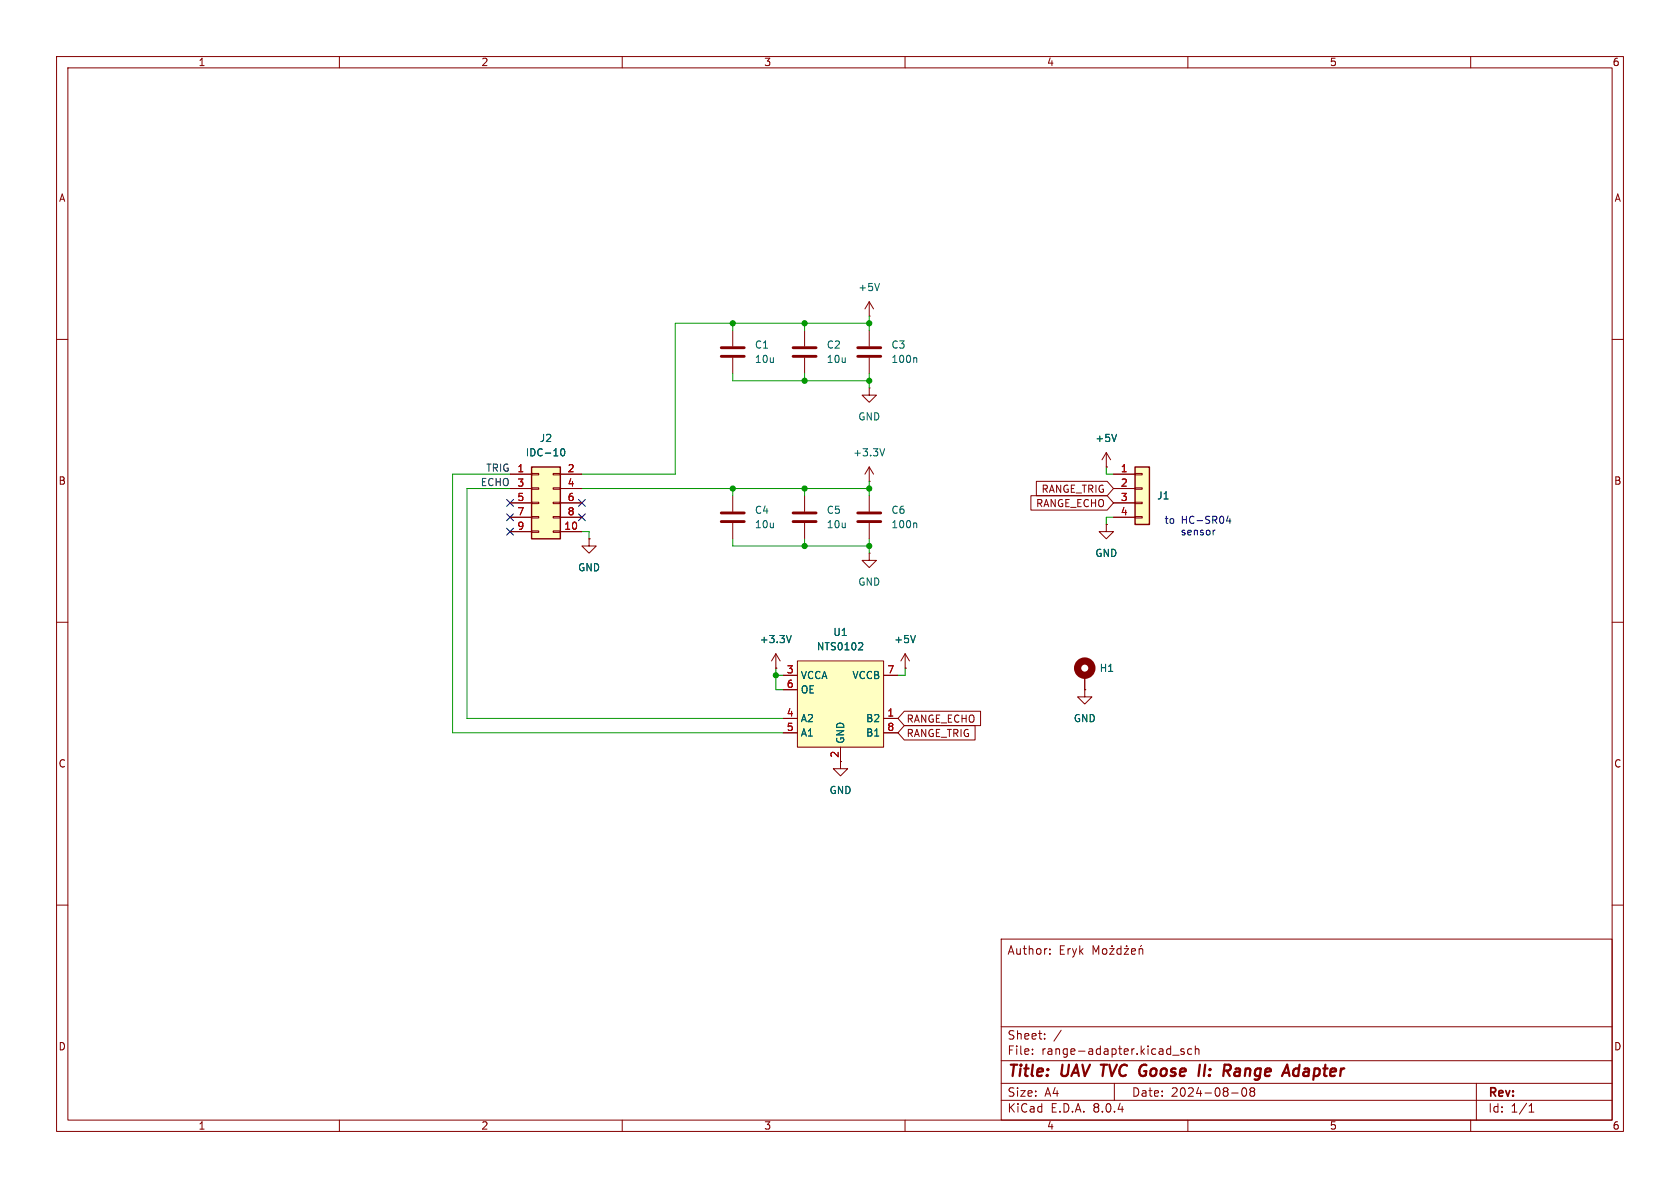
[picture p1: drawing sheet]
(kicad_sch
 (version 20231120)
 (generator "eeschema")
 (generator_version "8.0")
 (paper "A4")
 (title_block
  (title "UAV TVC Goose II: Range Adapter")
  (date "2024-08-08")
  (comment 4 "Author: Eryk Możdżeń"))
 (lib_symbols
  (symbol "Connector_Generic:Conn_01x04"
   (pin_names
    (offset 1.016) hide) (exclude_from_sim no) (in_bom yes) (on_board yes)
   (property "Reference" "J" (at 0 5.08 0) (effects (font (size 1.27 1.27))))
   (property "Value" "Conn_01x04" (at 0 -7.62 0) (effects (font (size 1.27 1.27))))
   (property "Footprint" "" (at 0 0 0) (effects (font (size 1.27 1.27)) (hide yes)))
   (property "Datasheet" "~" (at 0 0 0) (effects (font (size 1.27 1.27)) (hide yes)))
   (property "Description" "Generic connector, single row, 01x04, script generated (kicad-library-utils/schlib/autogen/connector/)" (at 0 0 0) (effects (font (size 1.27 1.27)) (hide yes)))
   (symbol "Conn_01x04_1_1"
    (rectangle (start -1.27 -4.953) (end 0 -5.207) (stroke (width 0.1524) (type default)) (fill (type none)))
    (rectangle (start -1.27 -2.413) (end 0 -2.667) (stroke (width 0.1524) (type default)) (fill (type none)))
    (rectangle (start -1.27 0.127) (end 0 -0.127) (stroke (width 0.1524) (type default)) (fill (type none)))
    (rectangle (start -1.27 2.667) (end 0 2.413) (stroke (width 0.1524) (type default)) (fill (type none)))
    (rectangle (start -1.27 3.81) (end 1.27 -6.35) (stroke (width 0.254) (type default)) (fill (type background)))
    (pin passive line (at -5.08 2.54 0) (length 3.81) (name "Pin_1" (effects (font (size 1.27 1.27)))) (number "1" (effects (font (size 1.27 1.27)))))
    (pin passive line (at -5.08 0 0) (length 3.81) (name "Pin_2" (effects (font (size 1.27 1.27)))) (number "2" (effects (font (size 1.27 1.27)))))
    (pin passive line (at -5.08 -2.54 0) (length 3.81) (name "Pin_3" (effects (font (size 1.27 1.27)))) (number "3" (effects (font (size 1.27 1.27)))))
    (pin passive line (at -5.08 -5.08 0) (length 3.81) (name "Pin_4" (effects (font (size 1.27 1.27)))) (number "4" (effects (font (size 1.27 1.27)))))))
  (symbol "Connector_Generic:Conn_02x05_Odd_Even"
   (pin_names
    (offset 1.016) hide) (exclude_from_sim no) (in_bom yes) (on_board yes)
   (property "Reference" "J" (at 1.27 7.62 0) (effects (font (size 1.27 1.27))))
   (property "Value" "Conn_02x05_Odd_Even" (at 1.27 -7.62 0) (effects (font (size 1.27 1.27))))
   (property "Footprint" "" (at 0 0 0) (effects (font (size 1.27 1.27)) (hide yes)))
   (property "Datasheet" "~" (at 0 0 0) (effects (font (size 1.27 1.27)) (hide yes)))
   (property "Description" "Generic connector, double row, 02x05, odd/even pin numbering scheme (row 1 odd numbers, row 2 even numbers), script generated (kicad-library-utils/schlib/autogen/connector/)" (at 0 0 0) (effects (font (size 1.27 1.27)) (hide yes)))
   (symbol "Conn_02x05_Odd_Even_1_1"
    (rectangle (start -1.27 -4.953) (end 0 -5.207) (stroke (width 0.1524) (type default)) (fill (type none)))
    (rectangle (start -1.27 -2.413) (end 0 -2.667) (stroke (width 0.1524) (type default)) (fill (type none)))
    (rectangle (start -1.27 0.127) (end 0 -0.127) (stroke (width 0.1524) (type default)) (fill (type none)))
    (rectangle (start -1.27 2.667) (end 0 2.413) (stroke (width 0.1524) (type default)) (fill (type none)))
    (rectangle (start -1.27 5.207) (end 0 4.953) (stroke (width 0.1524) (type default)) (fill (type none)))
    (rectangle (start -1.27 6.35) (end 3.81 -6.35) (stroke (width 0.254) (type default)) (fill (type background)))
    (rectangle (start 3.81 -4.953) (end 2.54 -5.207) (stroke (width 0.1524) (type default)) (fill (type none)))
    (rectangle (start 3.81 -2.413) (end 2.54 -2.667) (stroke (width 0.1524) (type default)) (fill (type none)))
    (rectangle (start 3.81 0.127) (end 2.54 -0.127) (stroke (width 0.1524) (type default)) (fill (type none)))
    (rectangle (start 3.81 2.667) (end 2.54 2.413) (stroke (width 0.1524) (type default)) (fill (type none)))
    (rectangle (start 3.81 5.207) (end 2.54 4.953) (stroke (width 0.1524) (type default)) (fill (type none)))
    (pin passive line (at -5.08 5.08 0) (length 3.81) (name "Pin_1" (effects (font (size 1.27 1.27)))) (number "1" (effects (font (size 1.27 1.27)))))
    (pin passive line (at 7.62 -5.08 180) (length 3.81) (name "Pin_10" (effects (font (size 1.27 1.27)))) (number "10" (effects (font (size 1.27 1.27)))))
    (pin passive line (at 7.62 5.08 180) (length 3.81) (name "Pin_2" (effects (font (size 1.27 1.27)))) (number "2" (effects (font (size 1.27 1.27)))))
    (pin passive line (at -5.08 2.54 0) (length 3.81) (name "Pin_3" (effects (font (size 1.27 1.27)))) (number "3" (effects (font (size 1.27 1.27)))))
    (pin passive line (at 7.62 2.54 180) (length 3.81) (name "Pin_4" (effects (font (size 1.27 1.27)))) (number "4" (effects (font (size 1.27 1.27)))))
    (pin passive line (at -5.08 0 0) (length 3.81) (name "Pin_5" (effects (font (size 1.27 1.27)))) (number "5" (effects (font (size 1.27 1.27)))))
    (pin passive line (at 7.62 0 180) (length 3.81) (name "Pin_6" (effects (font (size 1.27 1.27)))) (number "6" (effects (font (size 1.27 1.27)))))
    (pin passive line (at -5.08 -2.54 0) (length 3.81) (name "Pin_7" (effects (font (size 1.27 1.27)))) (number "7" (effects (font (size 1.27 1.27)))))
    (pin passive line (at 7.62 -2.54 180) (length 3.81) (name "Pin_8" (effects (font (size 1.27 1.27)))) (number "8" (effects (font (size 1.27 1.27)))))
    (pin passive line (at -5.08 -5.08 0) (length 3.81) (name "Pin_9" (effects (font (size 1.27 1.27)))) (number "9" (effects (font (size 1.27 1.27)))))))
  (symbol "Device:C"
   (pin_numbers hide)
   (pin_names
    (offset 0.254)) (exclude_from_sim no) (in_bom yes) (on_board yes)
   (property "Reference" "C" (at 0.635 2.54 0) (effects (font (size 1.27 1.27)) (justify left)))
   (property "Value" "C" (at 0.635 -2.54 0) (effects (font (size 1.27 1.27)) (justify left)))
   (property "Footprint" "" (at 0.9652 -3.81 0) (effects (font (size 1.27 1.27)) (hide yes)))
   (property "Datasheet" "~" (at 0 0 0) (effects (font (size 1.27 1.27)) (hide yes)))
   (property "Description" "Unpolarized capacitor" (at 0 0 0) (effects (font (size 1.27 1.27)) (hide yes)))
   (symbol "C_0_1"
    (polyline (pts (xy -2.032 -0.762) (xy 2.032 -0.762)) (stroke (width 0.508) (type default)) (fill (type none)))
    (polyline (pts (xy -2.032 0.762) (xy 2.032 0.762)) (stroke (width 0.508) (type default)) (fill (type none))))
   (symbol "C_1_1"
    (pin passive line (at 0 3.81 270) (length 2.794) (name "~" (effects (font (size 1.27 1.27)))) (number "1" (effects (font (size 1.27 1.27)))))
    (pin passive line (at 0 -3.81 90) (length 2.794) (name "~" (effects (font (size 1.27 1.27)))) (number "2" (effects (font (size 1.27 1.27)))))))
  (symbol "Mechanical:MountingHole_Pad"
   (pin_numbers hide)
   (pin_names
    (offset 1.016) hide) (exclude_from_sim yes) (in_bom no) (on_board yes)
   (property "Reference" "H" (at 0 6.35 0) (effects (font (size 1.27 1.27))))
   (property "Value" "MountingHole_Pad" (at 0 4.445 0) (effects (font (size 1.27 1.27))))
   (property "Footprint" "" (at 0 0 0) (effects (font (size 1.27 1.27)) (hide yes)))
   (property "Datasheet" "~" (at 0 0 0) (effects (font (size 1.27 1.27)) (hide yes)))
   (property "Description" "Mounting Hole with connection" (at 0 0 0) (effects (font (size 1.27 1.27)) (hide yes)))
   (symbol "MountingHole_Pad_0_1"
    (circle (center 0 1.27) (radius 1.27) (stroke (width 1.27) (type default)) (fill (type none))))
   (symbol "MountingHole_Pad_1_1"
    (pin input line (at 0 -2.54 90) (length 2.54) (name "1" (effects (font (size 1.27 1.27)))) (number "1" (effects (font (size 1.27 1.27)))))))
  (symbol "auxiliary:NTS0102" (exclude_from_sim no) (in_bom yes) (on_board yes)
   (property "Reference" "U" (at 3.556 15.24 0) (effects (font (size 1.27 1.27))))
   (property "Value" "NTS0102" (at 4.318 12.954 0) (effects (font (size 1.27 1.27))))
   (property "Footprint" "" (at 0 0 0) (effects (font (size 1.27 1.27)) (hide yes)))
   (property "Datasheet" "" (at 0 0 0) (effects (font (size 1.27 1.27)) (hide yes)))
   (property "Description" "" (at 0 0 0) (effects (font (size 1.27 1.27)) (hide yes)))
   (symbol "NTS0102_1_1"
    (rectangle (start -7.62 10.16) (end 7.62 -5.08) (stroke (width 0) (type default)) (fill (type background)))
    (pin passive line (at 10.16 0 180) (length 2.54) (name "B2" (effects (font (size 1.27 1.27)))) (number "1" (effects (font (size 1.27 1.27)))))
    (pin passive line (at 0 -7.62 90) (length 2.54) (name "GND" (effects (font (size 1.27 1.27)))) (number "2" (effects (font (size 1.27 1.27)))))
    (pin passive line (at -10.16 7.62 0) (length 2.54) (name "VCCA" (effects (font (size 1.27 1.27)))) (number "3" (effects (font (size 1.27 1.27)))))
    (pin passive line (at -10.16 0 0) (length 2.54) (name "A2" (effects (font (size 1.27 1.27)))) (number "4" (effects (font (size 1.27 1.27)))))
    (pin passive line (at -10.16 -2.54 0) (length 2.54) (name "A1" (effects (font (size 1.27 1.27)))) (number "5" (effects (font (size 1.27 1.27)))))
    (pin passive line (at -10.16 5.08 0) (length 2.54) (name "OE" (effects (font (size 1.27 1.27)))) (number "6" (effects (font (size 1.27 1.27)))))
    (pin passive line (at 10.16 7.62 180) (length 2.54) (name "VCCB" (effects (font (size 1.27 1.27)))) (number "7" (effects (font (size 1.27 1.27)))))
    (pin passive line (at 10.16 -2.54 180) (length 2.54) (name "B1" (effects (font (size 1.27 1.27)))) (number "8" (effects (font (size 1.27 1.27)))))))
  (symbol "power:+3.3V"
   (power)
   (pin_numbers hide)
   (pin_names
    (offset 0) hide) (exclude_from_sim no) (in_bom yes) (on_board yes)
   (property "Reference" "#PWR" (at 0 -3.81 0) (effects (font (size 1.27 1.27)) (hide yes)))
   (property "Value" "+3.3V" (at 0 3.556 0) (effects (font (size 1.27 1.27))))
   (property "Footprint" "" (at 0 0 0) (effects (font (size 1.27 1.27)) (hide yes)))
   (property "Datasheet" "" (at 0 0 0) (effects (font (size 1.27 1.27)) (hide yes)))
   (property "Description" "Power symbol creates a global label with name \"+3.3V\"" (at 0 0 0) (effects (font (size 1.27 1.27)) (hide yes)))
   (symbol "+3.3V_0_1"
    (polyline (pts (xy -0.762 1.27) (xy 0 2.54)) (stroke (width 0) (type default)) (fill (type none)))
    (polyline (pts (xy 0 0) (xy 0 2.54)) (stroke (width 0) (type default)) (fill (type none)))
    (polyline (pts (xy 0 2.54) (xy 0.762 1.27)) (stroke (width 0) (type default)) (fill (type none))))
   (symbol "+3.3V_1_1"
    (pin power_in line (at 0 0 90) (length 0) (name "~" (effects (font (size 1.27 1.27)))) (number "1" (effects (font (size 1.27 1.27)))))))
  (symbol "power:+5V"
   (power)
   (pin_numbers hide)
   (pin_names
    (offset 0) hide) (exclude_from_sim no) (in_bom yes) (on_board yes)
   (property "Reference" "#PWR" (at 0 -3.81 0) (effects (font (size 1.27 1.27)) (hide yes)))
   (property "Value" "+5V" (at 0 3.556 0) (effects (font (size 1.27 1.27))))
   (property "Footprint" "" (at 0 0 0) (effects (font (size 1.27 1.27)) (hide yes)))
   (property "Datasheet" "" (at 0 0 0) (effects (font (size 1.27 1.27)) (hide yes)))
   (property "Description" "Power symbol creates a global label with name \"+5V\"" (at 0 0 0) (effects (font (size 1.27 1.27)) (hide yes)))
   (symbol "+5V_0_1"
    (polyline (pts (xy -0.762 1.27) (xy 0 2.54)) (stroke (width 0) (type default)) (fill (type none)))
    (polyline (pts (xy 0 0) (xy 0 2.54)) (stroke (width 0) (type default)) (fill (type none)))
    (polyline (pts (xy 0 2.54) (xy 0.762 1.27)) (stroke (width 0) (type default)) (fill (type none))))
   (symbol "+5V_1_1"
    (pin power_in line (at 0 0 90) (length 0) (name "~" (effects (font (size 1.27 1.27)))) (number "1" (effects (font (size 1.27 1.27)))))))
  (symbol "power:GND"
   (power)
   (pin_numbers hide)
   (pin_names
    (offset 0) hide) (exclude_from_sim no) (in_bom yes) (on_board yes)
   (property "Reference" "#PWR" (at 0 -6.35 0) (effects (font (size 1.27 1.27)) (hide yes)))
   (property "Value" "GND" (at 0 -3.81 0) (effects (font (size 1.27 1.27))))
   (property "Footprint" "" (at 0 0 0) (effects (font (size 1.27 1.27)) (hide yes)))
   (property "Datasheet" "" (at 0 0 0) (effects (font (size 1.27 1.27)) (hide yes)))
   (property "Description" "Power symbol creates a global label with name \"GND\" , ground" (at 0 0 0) (effects (font (size 1.27 1.27)) (hide yes)))
   (symbol "GND_0_1"
    (polyline (pts (xy 0 0) (xy 0 -1.27) (xy 1.27 -1.27) (xy 0 -2.54) (xy -1.27 -1.27) (xy 0 -1.27)) (stroke (width 0) (type default)) (fill (type none))))
   (symbol "GND_1_1"
    (pin power_in line (at 0 0 270) (length 0) (name "~" (effects (font (size 1.27 1.27)))) (number "1" (effects (font (size 1.27 1.27))))))))
 (junction
  (at 142.24 86.36)
  (diameter 0)
  (color 0 0 0 0))
 (junction
  (at 129.54 86.36)
  (diameter 0)
  (color 0 0 0 0))
 (junction
  (at 142.24 57.15)
  (diameter 0)
  (color 0 0 0 0))
 (junction
  (at 142.24 96.52)
  (diameter 0)
  (color 0 0 0 0))
 (junction
  (at 153.67 86.36)
  (diameter 0)
  (color 0 0 0 0))
 (junction
  (at 153.67 96.52)
  (diameter 0)
  (color 0 0 0 0))
 (junction
  (at 129.54 57.15)
  (diameter 0)
  (color 0 0 0 0))
 (junction
  (at 153.67 67.31)
  (diameter 0)
  (color 0 0 0 0))
 (junction
  (at 153.67 57.15)
  (diameter 0)
  (color 0 0 0 0))
 (junction
  (at 142.24 67.31)
  (diameter 0)
  (color 0 0 0 0))
 (junction
  (at 137.16 119.38)
  (diameter 0)
  (color 0 0 0 0))
 (no_connect
  (at 90.17 91.44))
 (no_connect
  (at 102.87 91.44))
 (no_connect
  (at 90.17 88.9))
 (no_connect
  (at 102.87 88.9))
 (no_connect
  (at 90.17 93.98))
 (wire
  (pts (xy 129.54 95.25) (xy 129.54 96.52))
  (stroke (width 0) (type default)))
 (wire
  (pts (xy 137.16 119.38) (xy 138.43 119.38))
  (stroke (width 0) (type default)))
 (wire
  (pts (xy 129.54 67.31) (xy 142.24 67.31))
  (stroke (width 0) (type default)))
 (wire
  (pts (xy 142.24 95.25) (xy 142.24 96.52))
  (stroke (width 0) (type default)))
 (wire
  (pts (xy 153.67 55.88) (xy 153.67 57.15))
  (stroke (width 0) (type default)))
 (wire
  (pts (xy 82.55 86.36) (xy 90.17 86.36))
  (stroke (width 0) (type default)))
 (wire
  (pts (xy 129.54 96.52) (xy 142.24 96.52))
  (stroke (width 0) (type default)))
 (wire
  (pts (xy 129.54 57.15) (xy 129.54 58.42))
  (stroke (width 0) (type default)))
 (wire
  (pts (xy 102.87 86.36) (xy 129.54 86.36))
  (stroke (width 0) (type default)))
 (wire
  (pts (xy 129.54 66.04) (xy 129.54 67.31))
  (stroke (width 0) (type default)))
 (wire
  (pts (xy 195.58 82.55) (xy 195.58 83.82))
  (stroke (width 0) (type default)))
 (wire
  (pts (xy 153.67 86.36) (xy 153.67 87.63))
  (stroke (width 0) (type default)))
 (wire
  (pts (xy 102.87 93.98) (xy 104.14 93.98))
  (stroke (width 0) (type default)))
 (wire
  (pts (xy 142.24 96.52) (xy 153.67 96.52))
  (stroke (width 0) (type default)))
 (wire
  (pts (xy 195.58 91.44) (xy 196.85 91.44))
  (stroke (width 0) (type default)))
 (wire
  (pts (xy 142.24 86.36) (xy 153.67 86.36))
  (stroke (width 0) (type default)))
 (wire
  (pts (xy 160.02 119.38) (xy 160.02 118.11))
  (stroke (width 0) (type default)))
 (wire
  (pts (xy 82.55 127) (xy 82.55 86.36))
  (stroke (width 0) (type default)))
 (wire
  (pts (xy 142.24 57.15) (xy 153.67 57.15))
  (stroke (width 0) (type default)))
 (wire
  (pts (xy 153.67 85.09) (xy 153.67 86.36))
  (stroke (width 0) (type default)))
 (wire
  (pts (xy 158.75 119.38) (xy 160.02 119.38))
  (stroke (width 0) (type default)))
 (wire
  (pts (xy 80.01 83.82) (xy 90.17 83.82))
  (stroke (width 0) (type default)))
 (wire
  (pts (xy 153.67 95.25) (xy 153.67 96.52))
  (stroke (width 0) (type default)))
 (wire
  (pts (xy 104.14 93.98) (xy 104.14 95.25))
  (stroke (width 0) (type default)))
 (wire
  (pts (xy 142.24 66.04) (xy 142.24 67.31))
  (stroke (width 0) (type default)))
 (wire
  (pts (xy 195.58 83.82) (xy 196.85 83.82))
  (stroke (width 0) (type default)))
 (wire
  (pts (xy 153.67 67.31) (xy 153.67 68.58))
  (stroke (width 0) (type default)))
 (wire
  (pts (xy 137.16 119.38) (xy 137.16 121.92))
  (stroke (width 0) (type default)))
 (wire
  (pts (xy 137.16 121.92) (xy 138.43 121.92))
  (stroke (width 0) (type default)))
 (wire
  (pts (xy 195.58 92.71) (xy 195.58 91.44))
  (stroke (width 0) (type default)))
 (wire
  (pts (xy 153.67 66.04) (xy 153.67 67.31))
  (stroke (width 0) (type default)))
 (wire
  (pts (xy 129.54 86.36) (xy 142.24 86.36))
  (stroke (width 0) (type default)))
 (wire
  (pts (xy 80.01 129.54) (xy 138.43 129.54))
  (stroke (width 0) (type default)))
 (wire
  (pts (xy 129.54 57.15) (xy 142.24 57.15))
  (stroke (width 0) (type default)))
 (wire
  (pts (xy 142.24 67.31) (xy 153.67 67.31))
  (stroke (width 0) (type default)))
 (wire
  (pts (xy 137.16 118.11) (xy 137.16 119.38))
  (stroke (width 0) (type default)))
 (wire
  (pts (xy 102.87 83.82) (xy 119.38 83.82))
  (stroke (width 0) (type default)))
 (wire
  (pts (xy 80.01 129.54) (xy 80.01 83.82))
  (stroke (width 0) (type default)))
 (wire
  (pts (xy 129.54 86.36) (xy 129.54 87.63))
  (stroke (width 0) (type default)))
 (wire
  (pts (xy 153.67 96.52) (xy 153.67 97.79))
  (stroke (width 0) (type default)))
 (wire
  (pts (xy 82.55 127) (xy 138.43 127))
  (stroke (width 0) (type default)))
 (wire
  (pts (xy 142.24 57.15) (xy 142.24 58.42))
  (stroke (width 0) (type default)))
 (wire
  (pts (xy 153.67 57.15) (xy 153.67 58.42))
  (stroke (width 0) (type default)))
 (wire
  (pts (xy 129.54 57.15) (xy 119.38 57.15))
  (stroke (width 0) (type default)))
 (wire
  (pts (xy 142.24 86.36) (xy 142.24 87.63))
  (stroke (width 0) (type default)))
 (wire
  (pts (xy 119.38 57.15) (xy 119.38 83.82))
  (stroke (width 0) (type default)))
 (text "to HC-SR04\nsensor"
  (exclude_from_sim no)
  (at 211.836 93.218 0)
  (effects (font (size 1.27 1.27))))
 (label "TRIG"
  (at 90.17 83.82 180)
  (fields_autoplaced yes)
  (effects (font (size 1.27 1.27)) (justify right bottom)))
 (label "ECHO"
  (at 90.17 86.36 180)
  (fields_autoplaced yes)
  (effects (font (size 1.27 1.27)) (justify right bottom)))
 (global_label "RANGE_TRIG"
  (shape input)
  (at 196.85 86.36 180)
  (fields_autoplaced yes)
  (effects (font (size 1.27 1.27)) (justify right))
  (property "Intersheetrefs" "${INTERSHEET_REFS}" (at 182.6767 86.36 0) (effects (font (size 1.27 1.27)) (justify right) (hide yes))))
 (global_label "RANGE_ECHO"
  (shape input)
  (at 196.85 88.9 180)
  (fields_autoplaced yes)
  (effects (font (size 1.27 1.27)) (justify right))
  (property "Intersheetrefs" "${INTERSHEET_REFS}" (at 181.7091 88.9 0) (effects (font (size 1.27 1.27)) (justify right) (hide yes))))
 (global_label "RANGE_ECHO"
  (shape input)
  (at 158.75 127 0)
  (fields_autoplaced yes)
  (effects (font (size 1.27 1.27)) (justify left))
  (property "Intersheetrefs" "${INTERSHEET_REFS}" (at 173.8909 127 0) (effects (font (size 1.27 1.27)) (justify left) (hide yes))))
 (global_label "RANGE_TRIG"
  (shape input)
  (at 158.75 129.54 0)
  (fields_autoplaced yes)
  (effects (font (size 1.27 1.27)) (justify left))
  (property "Intersheetrefs" "${INTERSHEET_REFS}" (at 172.9233 129.54 0) (effects (font (size 1.27 1.27)) (justify left) (hide yes))))
 (symbol
  (lib_id "Device:C")
  (at 153.67 91.44 0)
  (unit 1)
  (exclude_from_sim no)
  (in_bom yes)
  (on_board yes)
  (dnp no)
  (property "Reference" "C6" (at 157.48 90.1699 0) (effects (font (size 1.27 1.27)) (justify left)))
  (property "Value" "100n" (at 157.48 92.7099 0) (effects (font (size 1.27 1.27)) (justify left)))
  (property "Footprint" "Capacitor_SMD:C_0603_1608Metric" (at 154.6352 95.25 0) (effects (font (size 1.27 1.27)) (hide yes)))
  (property "Datasheet" "~" (at 153.67 91.44 0) (effects (font (size 1.27 1.27)) (hide yes)))
  (property "Description" "Unpolarized capacitor" (at 153.67 91.44 0) (effects (font (size 1.27 1.27)) (hide yes)))
  (pin "1")
  (pin "2"))
 (symbol
  (lib_id "Device:C")
  (at 129.54 62.23 0)
  (mirror y)
  (unit 1)
  (exclude_from_sim no)
  (in_bom yes)
  (on_board yes)
  (dnp no)
  (property "Reference" "C1" (at 133.35 60.9599 0) (effects (font (size 1.27 1.27)) (justify right)))
  (property "Value" "10u" (at 133.35 63.4999 0) (effects (font (size 1.27 1.27)) (justify right)))
  (property "Footprint" "Capacitor_SMD:C_0603_1608Metric" (at 128.5748 66.04 0) (effects (font (size 1.27 1.27)) (hide yes)))
  (property "Datasheet" "~" (at 129.54 62.23 0) (effects (font (size 1.27 1.27)) (hide yes)))
  (property "Description" "Unpolarized capacitor" (at 129.54 62.23 0) (effects (font (size 1.27 1.27)) (hide yes)))
  (pin "1")
  (pin "2"))
 (symbol
  (lib_id "Device:C")
  (at 129.54 91.44 0)
  (mirror y)
  (unit 1)
  (exclude_from_sim no)
  (in_bom yes)
  (on_board yes)
  (dnp no)
  (property "Reference" "C4" (at 133.35 90.1699 0) (effects (font (size 1.27 1.27)) (justify right)))
  (property "Value" "10u" (at 133.35 92.7099 0) (effects (font (size 1.27 1.27)) (justify right)))
  (property "Footprint" "Capacitor_SMD:C_0603_1608Metric" (at 128.5748 95.25 0) (effects (font (size 1.27 1.27)) (hide yes)))
  (property "Datasheet" "~" (at 129.54 91.44 0) (effects (font (size 1.27 1.27)) (hide yes)))
  (property "Description" "Unpolarized capacitor" (at 129.54 91.44 0) (effects (font (size 1.27 1.27)) (hide yes)))
  (pin "1")
  (pin "2"))
 (symbol
  (lib_id "Device:C")
  (at 142.24 91.44 0)
  (unit 1)
  (exclude_from_sim no)
  (in_bom yes)
  (on_board yes)
  (dnp no)
  (property "Reference" "C5" (at 146.05 90.1699 0) (effects (font (size 1.27 1.27)) (justify left)))
  (property "Value" "10u" (at 146.05 92.7099 0) (effects (font (size 1.27 1.27)) (justify left)))
  (property "Footprint" "Capacitor_SMD:C_0603_1608Metric" (at 143.2052 95.25 0) (effects (font (size 1.27 1.27)) (hide yes)))
  (property "Datasheet" "~" (at 142.24 91.44 0) (effects (font (size 1.27 1.27)) (hide yes)))
  (property "Description" "Unpolarized capacitor" (at 142.24 91.44 0) (effects (font (size 1.27 1.27)) (hide yes)))
  (pin "1")
  (pin "2"))
 (symbol
  (lib_id "power:GND")
  (at 153.67 97.79 0)
  (unit 1)
  (exclude_from_sim no)
  (in_bom yes)
  (on_board yes)
  (dnp no)
  (fields_autoplaced yes)
  (property "Reference" "#PWR07" (at 153.67 104.14 0) (effects (font (size 1.27 1.27)) (hide yes)))
  (property "Value" "GND" (at 153.67 102.87 0) (effects (font (size 1.27 1.27))))
  (property "Footprint" "" (at 153.67 97.79 0) (effects (font (size 1.27 1.27)) (hide yes)))
  (property "Datasheet" "" (at 153.67 97.79 0) (effects (font (size 1.27 1.27)) (hide yes)))
  (property "Description" "Power symbol creates a global label with name \"GND\" , ground" (at 153.67 97.79 0) (effects (font (size 1.27 1.27)) (hide yes)))
  (pin "1"))
 (symbol
  (lib_id "Connector_Generic:Conn_02x05_Odd_Even")
  (at 95.25 88.9 0)
  (unit 1)
  (exclude_from_sim no)
  (in_bom yes)
  (on_board yes)
  (dnp no)
  (fields_autoplaced yes)
  (property "Reference" "J2" (at 96.52 77.47 0) (effects (font (size 1.27 1.27))))
  (property "Value" "IDC-10" (at 96.52 80.01 0) (effects (font (size 1.27 1.27))))
  (property "Footprint" "goose:IDC-10-vertical" (at 95.25 88.9 0) (effects (font (size 1.27 1.27)) (hide yes)))
  (property "Datasheet" "~" (at 95.25 88.9 0) (effects (font (size 1.27 1.27)) (hide yes)))
  (property "Description" "Generic connector, double row, 02x05, odd/even pin numbering scheme (row 1 odd numbers, row 2 even numbers), script generated (kicad-library-utils/schlib/autogen/connector/)" (at 95.25 88.9 0) (effects (font (size 1.27 1.27)) (hide yes)))
  (pin "1")
  (pin "9")
  (pin "10")
  (pin "7")
  (pin "8")
  (pin "2")
  (pin "5")
  (pin "4")
  (pin "6")
  (pin "3"))
 (symbol
  (lib_id "power:+3.3V")
  (at 137.16 118.11 0)
  (unit 1)
  (exclude_from_sim no)
  (in_bom yes)
  (on_board yes)
  (dnp no)
  (fields_autoplaced yes)
  (property "Reference" "#PWR08" (at 137.16 121.92 0) (effects (font (size 1.27 1.27)) (hide yes)))
  (property "Value" "+3.3V" (at 137.16 113.03 0) (effects (font (size 1.27 1.27))))
  (property "Footprint" "" (at 137.16 118.11 0) (effects (font (size 1.27 1.27)) (hide yes)))
  (property "Datasheet" "" (at 137.16 118.11 0) (effects (font (size 1.27 1.27)) (hide yes)))
  (property "Description" "Power symbol creates a global label with name \"+3.3V\"" (at 137.16 118.11 0) (effects (font (size 1.27 1.27)) (hide yes)))
  (pin "1"))
 (symbol
  (lib_id "power:+5V")
  (at 160.02 118.11 0)
  (unit 1)
  (exclude_from_sim no)
  (in_bom yes)
  (on_board yes)
  (dnp no)
  (fields_autoplaced yes)
  (property "Reference" "#PWR09" (at 160.02 121.92 0) (effects (font (size 1.27 1.27)) (hide yes)))
  (property "Value" "+5V" (at 160.02 113.03 0) (effects (font (size 1.27 1.27))))
  (property "Footprint" "" (at 160.02 118.11 0) (effects (font (size 1.27 1.27)) (hide yes)))
  (property "Datasheet" "" (at 160.02 118.11 0) (effects (font (size 1.27 1.27)) (hide yes)))
  (property "Description" "Power symbol creates a global label with name \"+5V\"" (at 160.02 118.11 0) (effects (font (size 1.27 1.27)) (hide yes)))
  (pin "1"))
 (symbol
  (lib_id "Device:C")
  (at 142.24 62.23 0)
  (unit 1)
  (exclude_from_sim no)
  (in_bom yes)
  (on_board yes)
  (dnp no)
  (property "Reference" "C2" (at 146.05 60.9599 0) (effects (font (size 1.27 1.27)) (justify left)))
  (property "Value" "10u" (at 146.05 63.4999 0) (effects (font (size 1.27 1.27)) (justify left)))
  (property "Footprint" "Capacitor_SMD:C_0603_1608Metric" (at 143.2052 66.04 0) (effects (font (size 1.27 1.27)) (hide yes)))
  (property "Datasheet" "~" (at 142.24 62.23 0) (effects (font (size 1.27 1.27)) (hide yes)))
  (property "Description" "Unpolarized capacitor" (at 142.24 62.23 0) (effects (font (size 1.27 1.27)) (hide yes)))
  (pin "1")
  (pin "2"))
 (symbol
  (lib_id "Device:C")
  (at 153.67 62.23 0)
  (unit 1)
  (exclude_from_sim no)
  (in_bom yes)
  (on_board yes)
  (dnp no)
  (property "Reference" "C3" (at 157.48 60.9599 0) (effects (font (size 1.27 1.27)) (justify left)))
  (property "Value" "100n" (at 157.48 63.4999 0) (effects (font (size 1.27 1.27)) (justify left)))
  (property "Footprint" "Capacitor_SMD:C_0603_1608Metric" (at 154.6352 66.04 0) (effects (font (size 1.27 1.27)) (hide yes)))
  (property "Datasheet" "~" (at 153.67 62.23 0) (effects (font (size 1.27 1.27)) (hide yes)))
  (property "Description" "Unpolarized capacitor" (at 153.67 62.23 0) (effects (font (size 1.27 1.27)) (hide yes)))
  (pin "1")
  (pin "2"))
 (symbol
  (lib_id "Mechanical:MountingHole_Pad")
  (at 191.77 119.38 0)
  (unit 1)
  (exclude_from_sim yes)
  (in_bom no)
  (on_board yes)
  (dnp no)
  (fields_autoplaced yes)
  (property "Reference" "H1" (at 194.31 118.1099 0) (effects (font (size 1.27 1.27)) (justify left)))
  (property "Value" "MountingHole_Pad" (at 194.31 119.3799 0) (effects (font (size 1.27 1.27)) (justify left) (hide yes)))
  (property "Footprint" "MountingHole:MountingHole_3.5mm_Pad_Via" (at 191.77 119.38 0) (effects (font (size 1.27 1.27)) (hide yes)))
  (property "Datasheet" "~" (at 191.77 119.38 0) (effects (font (size 1.27 1.27)) (hide yes)))
  (property "Description" "Mounting Hole with connection" (at 191.77 119.38 0) (effects (font (size 1.27 1.27)) (hide yes)))
  (pin "1"))
 (symbol
  (lib_id "power:GND")
  (at 191.77 121.92 0)
  (unit 1)
  (exclude_from_sim no)
  (in_bom yes)
  (on_board yes)
  (dnp no)
  (fields_autoplaced yes)
  (property "Reference" "#PWR010" (at 191.77 128.27 0) (effects (font (size 1.27 1.27)) (hide yes)))
  (property "Value" "GND" (at 191.77 127 0) (effects (font (size 1.27 1.27))))
  (property "Footprint" "" (at 191.77 121.92 0) (effects (font (size 1.27 1.27)) (hide yes)))
  (property "Datasheet" "" (at 191.77 121.92 0) (effects (font (size 1.27 1.27)) (hide yes)))
  (property "Description" "Power symbol creates a global label with name \"GND\" , ground" (at 191.77 121.92 0) (effects (font (size 1.27 1.27)) (hide yes)))
  (pin "1"))
 (symbol
  (lib_id "power:GND")
  (at 195.58 92.71 0)
  (unit 1)
  (exclude_from_sim no)
  (in_bom yes)
  (on_board yes)
  (dnp no)
  (fields_autoplaced yes)
  (property "Reference" "#PWR05" (at 195.58 99.06 0) (effects (font (size 1.27 1.27)) (hide yes)))
  (property "Value" "GND" (at 195.58 97.79 0) (effects (font (size 1.27 1.27))))
  (property "Footprint" "" (at 195.58 92.71 0) (effects (font (size 1.27 1.27)) (hide yes)))
  (property "Datasheet" "" (at 195.58 92.71 0) (effects (font (size 1.27 1.27)) (hide yes)))
  (property "Description" "Power symbol creates a global label with name \"GND\" , ground" (at 195.58 92.71 0) (effects (font (size 1.27 1.27)) (hide yes)))
  (pin "1"))
 (symbol
  (lib_id "power:GND")
  (at 153.67 68.58 0)
  (unit 1)
  (exclude_from_sim no)
  (in_bom yes)
  (on_board yes)
  (dnp no)
  (fields_autoplaced yes)
  (property "Reference" "#PWR02" (at 153.67 74.93 0) (effects (font (size 1.27 1.27)) (hide yes)))
  (property "Value" "GND" (at 153.67 73.66 0) (effects (font (size 1.27 1.27))))
  (property "Footprint" "" (at 153.67 68.58 0) (effects (font (size 1.27 1.27)) (hide yes)))
  (property "Datasheet" "" (at 153.67 68.58 0) (effects (font (size 1.27 1.27)) (hide yes)))
  (property "Description" "Power symbol creates a global label with name \"GND\" , ground" (at 153.67 68.58 0) (effects (font (size 1.27 1.27)) (hide yes)))
  (pin "1"))
 (symbol
  (lib_id "power:GND")
  (at 104.14 95.25 0)
  (unit 1)
  (exclude_from_sim no)
  (in_bom yes)
  (on_board yes)
  (dnp no)
  (fields_autoplaced yes)
  (property "Reference" "#PWR06" (at 104.14 101.6 0) (effects (font (size 1.27 1.27)) (hide yes)))
  (property "Value" "GND" (at 104.14 100.33 0) (effects (font (size 1.27 1.27))))
  (property "Footprint" "" (at 104.14 95.25 0) (effects (font (size 1.27 1.27)) (hide yes)))
  (property "Datasheet" "" (at 104.14 95.25 0) (effects (font (size 1.27 1.27)) (hide yes)))
  (property "Description" "Power symbol creates a global label with name \"GND\" , ground" (at 104.14 95.25 0) (effects (font (size 1.27 1.27)) (hide yes)))
  (pin "1"))
 (symbol
  (lib_id "power:+5V")
  (at 195.58 82.55 0)
  (unit 1)
  (exclude_from_sim no)
  (in_bom yes)
  (on_board yes)
  (dnp no)
  (fields_autoplaced yes)
  (property "Reference" "#PWR03" (at 195.58 86.36 0) (effects (font (size 1.27 1.27)) (hide yes)))
  (property "Value" "+5V" (at 195.58 77.47 0) (effects (font (size 1.27 1.27))))
  (property "Footprint" "" (at 195.58 82.55 0) (effects (font (size 1.27 1.27)) (hide yes)))
  (property "Datasheet" "" (at 195.58 82.55 0) (effects (font (size 1.27 1.27)) (hide yes)))
  (property "Description" "Power symbol creates a global label with name \"+5V\"" (at 195.58 82.55 0) (effects (font (size 1.27 1.27)) (hide yes)))
  (pin "1"))
 (symbol
  (lib_id "Connector_Generic:Conn_01x04")
  (at 201.93 86.36 0)
  (unit 1)
  (exclude_from_sim no)
  (in_bom yes)
  (on_board yes)
  (dnp no)
  (fields_autoplaced yes)
  (property "Reference" "J1" (at 204.47 87.6299 0) (effects (font (size 1.27 1.27)) (justify left)))
  (property "Value" "Conn_01x04" (at 204.47 88.8999 0) (effects (font (size 1.27 1.27)) (justify left) (hide yes)))
  (property "Footprint" "goose:header_1x4_not_used" (at 201.93 86.36 0) (effects (font (size 1.27 1.27)) (hide yes)))
  (property "Datasheet" "~" (at 201.93 86.36 0) (effects (font (size 1.27 1.27)) (hide yes)))
  (property "Description" "Generic connector, single row, 01x04, script generated (kicad-library-utils/schlib/autogen/connector/)" (at 201.93 86.36 0) (effects (font (size 1.27 1.27)) (hide yes)))
  (pin "2")
  (pin "3")
  (pin "1")
  (pin "4"))
 (symbol
  (lib_id "power:+5V")
  (at 153.67 55.88 0)
  (unit 1)
  (exclude_from_sim no)
  (in_bom yes)
  (on_board yes)
  (dnp no)
  (fields_autoplaced yes)
  (property "Reference" "#PWR01" (at 153.67 59.69 0) (effects (font (size 1.27 1.27)) (hide yes)))
  (property "Value" "+5V" (at 153.67 50.8 0) (effects (font (size 1.27 1.27))))
  (property "Footprint" "" (at 153.67 55.88 0) (effects (font (size 1.27 1.27)) (hide yes)))
  (property "Datasheet" "" (at 153.67 55.88 0) (effects (font (size 1.27 1.27)) (hide yes)))
  (property "Description" "Power symbol creates a global label with name \"+5V\"" (at 153.67 55.88 0) (effects (font (size 1.27 1.27)) (hide yes)))
  (pin "1"))
 (symbol
  (lib_id "power:+3.3V")
  (at 153.67 85.09 0)
  (unit 1)
  (exclude_from_sim no)
  (in_bom yes)
  (on_board yes)
  (dnp no)
  (fields_autoplaced yes)
  (property "Reference" "#PWR04" (at 153.67 88.9 0) (effects (font (size 1.27 1.27)) (hide yes)))
  (property "Value" "+3.3V" (at 153.67 80.01 0) (effects (font (size 1.27 1.27))))
  (property "Footprint" "" (at 153.67 85.09 0) (effects (font (size 1.27 1.27)) (hide yes)))
  (property "Datasheet" "" (at 153.67 85.09 0) (effects (font (size 1.27 1.27)) (hide yes)))
  (property "Description" "Power symbol creates a global label with name \"+3.3V\"" (at 153.67 85.09 0) (effects (font (size 1.27 1.27)) (hide yes)))
  (pin "1"))
 (symbol
  (lib_id "auxiliary:NTS0102")
  (at 148.59 127 0)
  (unit 1)
  (exclude_from_sim no)
  (in_bom yes)
  (on_board yes)
  (dnp no)
  (fields_autoplaced yes)
  (property "Reference" "U1" (at 148.59 111.76 0) (effects (font (size 1.27 1.27))))
  (property "Value" "NTS0102" (at 148.59 114.3 0) (effects (font (size 1.27 1.27))))
  (property "Footprint" "goose:NTS0102" (at 148.59 127 0) (effects (font (size 1.27 1.27)) (hide yes)))
  (property "Datasheet" "" (at 148.59 127 0) (effects (font (size 1.27 1.27)) (hide yes)))
  (property "Description" "" (at 148.59 127 0) (effects (font (size 1.27 1.27)) (hide yes)))
  (pin "4")
  (pin "3")
  (pin "8")
  (pin "2")
  (pin "5")
  (pin "6")
  (pin "7")
  (pin "1"))
 (symbol
  (lib_id "power:GND")
  (at 148.59 134.62 0)
  (unit 1)
  (exclude_from_sim no)
  (in_bom yes)
  (on_board yes)
  (dnp no)
  (fields_autoplaced yes)
  (property "Reference" "#PWR011" (at 148.59 140.97 0) (effects (font (size 1.27 1.27)) (hide yes)))
  (property "Value" "GND" (at 148.59 139.7 0) (effects (font (size 1.27 1.27))))
  (property "Footprint" "" (at 148.59 134.62 0) (effects (font (size 1.27 1.27)) (hide yes)))
  (property "Datasheet" "" (at 148.59 134.62 0) (effects (font (size 1.27 1.27)) (hide yes)))
  (property "Description" "Power symbol creates a global label with name \"GND\" , ground" (at 148.59 134.62 0) (effects (font (size 1.27 1.27)) (hide yes)))
  (pin "1"))
 (sheet_instances
  (path ""
   (page "1"))))
